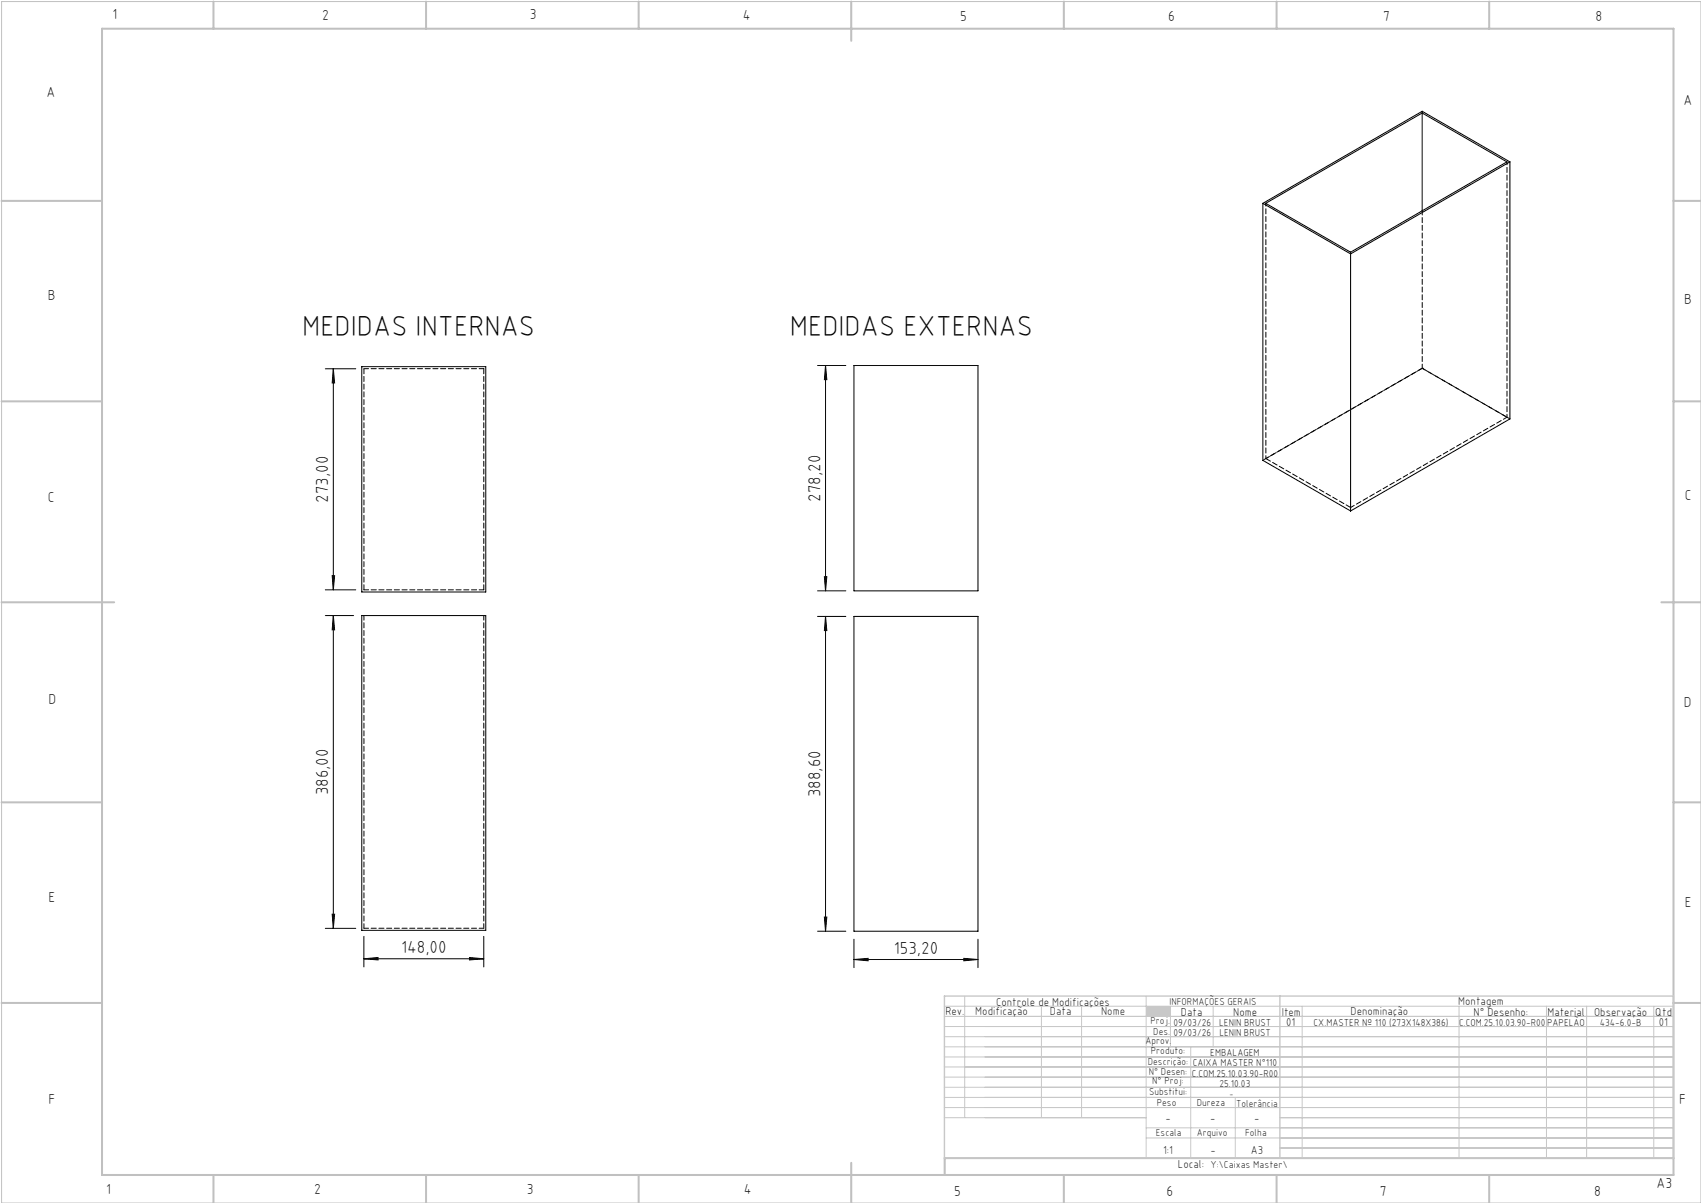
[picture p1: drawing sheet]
<svg xmlns="http://www.w3.org/2000/svg" width="420mm" height="297mm" viewBox="0 0 420 297" stroke-linecap="round" stroke-linejoin="round" font-family="sans-serif">
<path d="M.4 .4h419.6v296.6h-419.6z" fill="none" stroke="#c0c0c0" stroke-width=".25"/>
<g fill="none" stroke="#c0c0c0" stroke-width=".5">
<path d="M25.2 7.1h388v283h-388zM52.7 .4v6.7M105.2 .4v6.7M157.7 .4v6.7M210.2 .4v9.7M262.7 .4v6.7M315.2 .4v6.7M367.7 .4v6.7M.4 49.6h24.8M413.2 49.6h6.8M.4 99.1h24.8M413.2 99.1h6.8"/>
<path d="M.4 148.7h27.8M410.2 148.7h9.8M.4 198.1h24.8M413.2 198.1h6.8M.4 247.6h24.8M413.2 247.6h6.8M52.7 290.1v6.9M105.2 290.1v6.9M157.7 290.1v6.9M210.2 287.1v9.9M262.7 290.1v6.9M315.2 290.1v6.9"/>
<path d="M367.7 290.1v6.9M413.2 285.9h-179.9v4.2"/>
</g>
<g fill="none" stroke="#c3c8d2" stroke-width=".25">
<path d="M233.2 250.9h180M233.2 248.4h180M233.2 253.4h180M233.2 255.9h180M233.2 258.4h180M238.2 245.9v30M257.1 248.4v27.5M267.1 248.4v27.5M283 245.9v40M289 248.4v10M294 258.4v27.5M299.5 248.4v10"/>
<path d="M321.5 248.4v37.5M360.3 248.4v37.5M381.8 248.4v37.5M391.8 248.4v37.5M408.3 248.4v37.5M233.2 260.9h180M233.2 263.4h180M233.2 265.9h180M233.2 268.4h180M233.2 270.9h180M233.2 273.4h180M233.2 275.9h49.8"/>
<path d="M283 278.4h130.2M305 270.9v15M316 275.9h97.2M283 280.9h130.2M316 283.4h97.2"/>
</g>
<path d="M233.2 245.9h180v40h-180zM316 245.9v40" fill="none" stroke="#c3c8d2" stroke-width=".35"/>
<path d="M283 248.4h6v2.5h-6z" fill-rule="evenodd" fill="#c3c8d2"/>
<g fill="none" stroke="#000" stroke-width=".25">
<path d="M351.2 27.9v24.2M372.8 40l-39.3 22.7M372.8 40v63.4l-39.3 22.7M372.8 40l-21.6-12.5-39.4 22.7M311.8 50.2v63.5l21.7 12.4M311.8 50.2l21.7 12.5M312.5 50.2l38.7-22.3 20.9 12.1-38.6 22.3zM333.5 62.7v63.4M80.3 91h7.5M82.3 91v54.6M82.3 91l.3 3.5h-.6zM89.3 90.5h30.6v55.7h-30.6z"/>
<path d="M201.9 90.2h6.9M203.8 90.2v55.7M203.8 90.2l.4 3.5h-.6zM210.9 90.2h30.6v55.7h-30.6zM80.3 145.6h7.5M80.3 152h7M82 142.1h.6l-.3 3.5zM82.3 152v77.2M82.3 152l.3 3.5h-.6zM89.3 152h30.6v77.7h-30.6zM201.9 145.9h6.9M201.9 152.2h6.9"/>
<path d="M203.6 142.4h.6l-.4 3.5zM203.8 152.2v77.7M203.8 152.2l.4 3.5h-.6zM210.9 152.2h30.6v77.7h-30.6zM80.3 229.2h7.5M82 225.7h.6l-.3 3.5zM89.9 236.7l3.4-.3v.6zM89.9 231.2v7.5M89.9 236.7h29.6M115.9 236.4l3.6 .3-3.6 .3zM119.5 231.2v7.5M201.9 229.9h6.9"/>
<path d="M203.6 226.4h.6l-.4 3.5zM210.9 236.9l3.4-.3v.6zM210.9 231.9v7M210.9 236.9h30.6M238 236.6l3.5 .3-3.5 .3zM241.5 231.9v7"/>
</g>
<g fill="#000">
<path d="M82 142.1h.6l-.3 3.5zM82.3 91l.3 3.5h-.6zM203.6 142.4h.6l-.4 3.5zM203.8 90.2l.4 3.5h-.6z"/>
<path d="M82.3 152l.3 3.5h-.6zM82 225.7h.6l-.3 3.5zM203.8 152.2l.4 3.5h-.6zM203.6 226.4h.6l-.4 3.5z"/>
<path d="M89.9 236.7l3.4-.3v.6zM115.9 236.4l3.6 .3-3.6 .3zM210.9 236.9l3.4-.3v.6zM238 236.6l3.5 .3-3.5 .3z"/>
</g>
<path d="M89.9 91h29.6M89.9 152v77.2M119.5 152v77.2M119.5 145.6h-29.6M89.9 229.2h29.6" fill="none" stroke="#000" stroke-width=".25" stroke-dasharray="1.3 .6" stroke-dashoffset=".1"/>
<path d="M351.2 27.5v.4M333.5 62.3v.4M119.5 91v54.6M351.2 90.9h.1M312.6 113.2l20.9 12.1M372.1 103l-20.9-12.1M89.9 145.6v-54.6" fill="none" stroke="#000" stroke-width=".25" stroke-dasharray="1.3 .6"/>
<path d="M351.2 52v38.9" fill="none" stroke="#000" stroke-width=".25" stroke-dasharray="1.3 .6" stroke-dashoffset=".2"/>
<path d="M351.2 90.9l-38.6 22.3M333.5 125.3l38.6-22.3" fill="none" stroke="#000" stroke-width=".25" stroke-dasharray="1.3 .6" stroke-dashoffset=".3"/>
<path d="M372.1 40v63M312.6 50.2v63M372.8 103.4l-21.6-12.5" fill="none" stroke="#000" stroke-width=".25" stroke-dasharray="1.3 .6" stroke-dashoffset=".5"/>
<path d="M351.2 90.9l-39.4 22.7" fill="none" stroke="#000" stroke-width=".25" stroke-dasharray="1.3 .6" stroke-dashoffset="-.2"/>
<g font-size="7.1">
<text x="74.6" y="82.9">MEDIDAS INTERNAS</text>
<text x="195" y="82.9">MEDIDAS EXTERNAS</text>
</g>
<g font-size="4.3">
<text x="81" y="124.1" transform="rotate(-90 81 124.1)">273,00</text>
<text x="202.6" y="123.8" transform="rotate(-90 202.6 123.8)">278,20</text>
<text x="81" y="196.3" transform="rotate(-90 81 196.3)">386,00</text>
<text x="202.6" y="196.8" transform="rotate(-90 202.6 196.8)">388,60</text>
<text x="99" y="235.4">148,00</text>
<text x="220.7" y="235.6">153,20</text>
</g>
<g font-size="3.6">
<text x="27.8" y="4.8">1</text>
<text x="79.5" y="4.9">2</text>
<text x="130.8" y="4.8">3</text>
<text x="183.4" y="4.9">4</text>
<text x="237.1" y="5.1">5</text>
<text x="288.4" y="5.2">6</text>
<text x="341.5" y="5.1">7</text>
<text x="394" y="5.2">8</text>
<text x="11.5" y="24">A</text>
<text x="415.7" y="25.8">A</text>
<text x="11.8" y="74.1">B</text>
<text x="415.8" y="75.1">B</text>
<text x="11.8" y="124">C</text>
<text x="416" y="123.5">C</text>
<text x="12" y="173.7">D</text>
<text x="415.8" y="174.7">D</text>
<text x="12" y="222.6">E</text>
<text x="416" y="223.9">E</text>
<text x="12" y="272.6">F</text>
<text x="414.6" y="272.6">F</text>
<text x="409" y="293.3">A3</text>
<text x="26.2" y="294.8">1</text>
<text x="77.6" y="294.8">2</text>
<text x="130.1" y="294.8">3</text>
<text x="183.7" y="294.7">4</text>
<text x="235.6" y="295.2">5</text>
<text x="288" y="295.2">6</text>
<text x="340.7" y="295.2">7</text>
<text x="393.6" y="295.2">8</text>
</g>
<g font-size="2.9">
<text x="240.8" y="250.6">Modificação</text>
<text x="259.2" y="250.6">Data</text>
<text x="271.9" y="250.6">Nome</text>
<text x="290.9" y="288.4">Local:</text>
</g>
<g font-size="2.8">
<text x="233.4" y="250.6">Rev.</text>
<text x="246" y="248.4">Controle de Modificações</text>
<text x="291.6" y="250.8">Data</text>
<text x="304.5" y="250.8">Nome</text>
<text x="316.5" y="250.9">Item</text>
<text x="333.5" y="250.5">Denominação</text>
<text x="360.1" y="248.2">Montagem</text>
<text x="363.9" y="250.8">N° Desenho:</text>
<text x="382.1" y="250.8">Material</text>
<text x="393.6" y="250.8">Observação</text>
<text x="408.7" y="250.9">Qtd</text>
<text x="317.6" y="253.3">01</text>
<text x="409.6" y="253.3">01</text>
<text x="287.7" y="276.9">-</text>
<text x="298.8" y="276.9">-</text>
<text x="309.7" y="276.9">-</text>
<text x="287.2" y="284.8">1:1</text>
<text x="298.9" y="284.8">-</text>
<text x="308.8" y="284.8">A3</text>
</g>
<g font-size="2.5">
<text x="288.7" y="248.2">INFORMAÇÕES GERAIS</text>
<text x="282.8" y="257.8">Aprov.</text>
<text x="284.1" y="252.9">Proj.</text>
<text x="284.8" y="255.4">Des.</text>
<text x="289.7" y="255.8">09/03/26</text>
<text x="289.7" y="253.3">09/03/26</text>
<text x="301" y="253.3">LENIN BRUST</text>
<text x="301.1" y="255.8">LENIN BRUST</text>
<text x="324.3" y="253.3">CX.MASTER Nº 110 (273X148X386)</text>
<text x="360.3" y="253.3">C.COM.25.10.03.90-R00</text>
<text x="382" y="253.3">PAPELÃO</text>
<text x="395" y="253.3">434-6.0-B</text>
<text x="283.4" y="262.9">Descrição:</text>
<text x="284.2" y="260.3">Produto:</text>
<text x="294.5" y="263.3">CAIXA MASTER N°110</text>
<text x="298.8" y="260.7">EMBALAGEM</text>
<text x="283.7" y="265.4">N° Desen:</text>
<text x="284.5" y="267.7">N° Proj:</text>
<text x="294.3" y="265.9">C.COM.25.10.03.90-R00</text>
<text x="301.1" y="268.3">25.10.03</text>
<text x="283.7" y="270.4">Substitui:</text>
<text x="285.6" y="273">Peso</text>
<text x="295.5" y="273">Dureza</text>
<text x="305.2" y="273.3">Tolerância</text>
<text x="285.4" y="280.4">Escala</text>
<text x="295.5" y="280.4">Arquivo</text>
<text x="307.5" y="280.4">Folha</text>
<text x="298.9" y="288.4">Y:\Caixas Master\</text>
</g>
<text font-size="2.1" x="303.5" y="270.9">-</text>
</svg>
